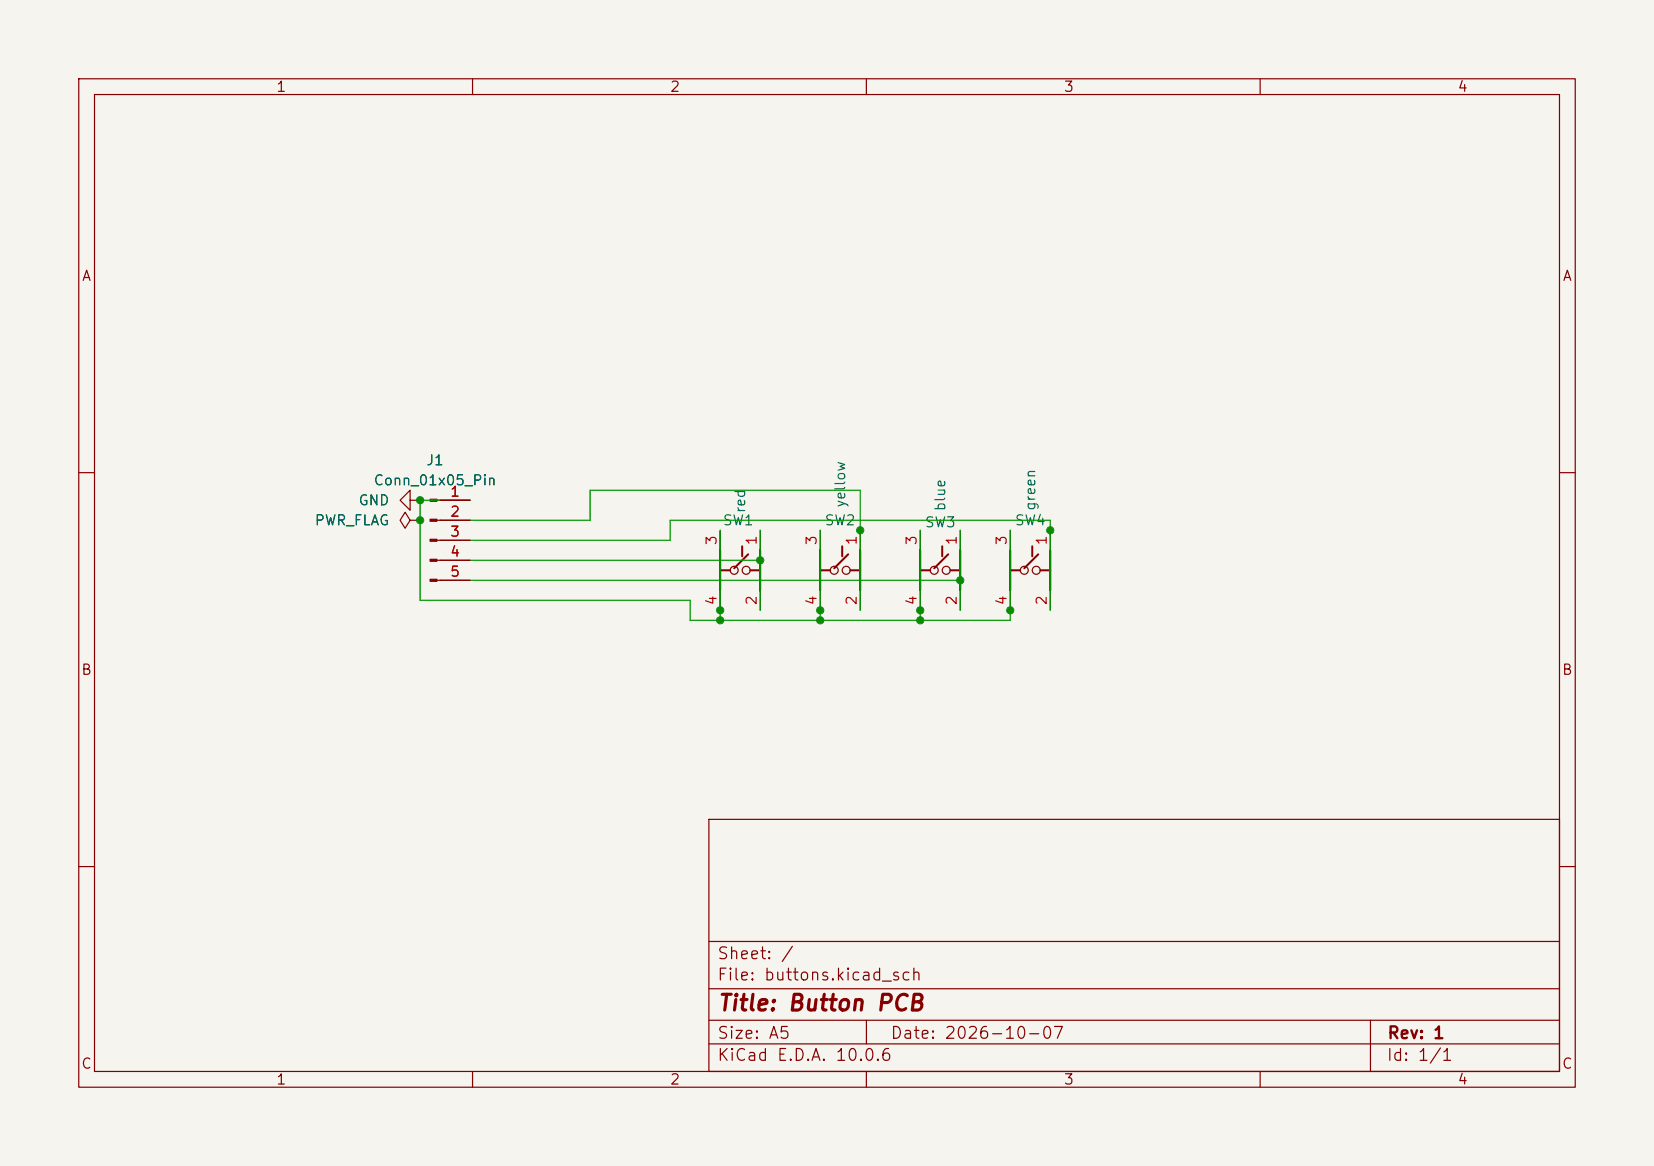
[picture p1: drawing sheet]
<svg xmlns="http://www.w3.org/2000/svg" width="210mm" height="148mm" viewBox="0 0 210 148" stroke-linecap="round" stroke-linejoin="round" font-family="sans-serif">
<path d="M0 0h210v148h-210z" fill="#f5f4ef" stroke="#f5f4ef" stroke-width=".13"/>
<g fill="none" stroke="#840000" stroke-width=".15">
<path d="M10 10h190v128h-190zM12 12h186v124h-186zM60 10v2M110 10v2M160 10v2M10 60h2M52.1 66l-.7-1-.6 1 .6 1.1 .7-1.1h1.2M52.1 63.5v-1.3l-1.3 1.3 1.3 1.3v-1.3h1.2M53.3 66h.1M53.3 63.5h.1M55.5 63.5h4.2M55.5 66h4.2"/>
<path d="M55.5 68.6h4.2M55.5 71.1h4.2M55.5 73.7h4.2M91.4 67.3v2.6M91.4 74.9v2.6M96.5 67.3v2.6M96.5 74.9v2.6M104.1 67.3v2.6M104.1 74.9v2.6M109.2 67.3v2.6M109.2 74.9v2.6M116.8 67.3v2.6"/>
<path d="M116.8 74.9v2.6M121.9 67.3v2.6M121.9 74.9v2.6M128.3 67.3v2.6M128.3 74.9v2.6M133.3 67.3v2.6M133.3 74.9v2.6M198 60h2M10 110h2M90 104h108v32h-108zM90 119.5h108M198 110h2"/>
<path d="M60 136v2M90 132.5h108M90 129.5h108M90 125.5h108M110 136v2M110 129.5v3M160 136v2M174 129.5v6.5"/>
<circle cx="93.2" cy="72.4" r=".51"/>
<circle cx="94.7" cy="72.4" r=".51"/>
<circle cx="105.9" cy="72.4" r=".51"/>
<circle cx="107.4" cy="72.4" r=".51"/>
<circle cx="118.6" cy="72.4" r=".51"/>
<circle cx="120.1" cy="72.4" r=".51"/>
<circle cx="130" cy="72.4" r=".51"/>
<circle cx="131.6" cy="72.4" r=".51"/>
</g>
<g fill="#840000" stroke="#840000" stroke-width=".15">
<path d="M54.6 63.4h.9v.2h-.9z"/>
<path d="M54.6 65.9h.9v.3h-.9z"/>
<path d="M54.6 68.5h.9v.2h-.9z"/>
<path d="M54.6 71h.9v.2h-.9z"/>
<path d="M54.6 73.5h.9v.3h-.9z"/>
</g>
<g fill="none" stroke="#840000" stroke-width=".25">
<path d="M91.4 72.4h1.3M91.4 69.9v5M94.2 69.3v1.3M95 70.4l-1.8 1.7M95.2 72.4h1.3M96.5 69.9v5M104.1 72.4h1.3M104.1 69.9v5M106.9 69.3v1.3M107.7 70.4l-1.8 1.7M107.9 72.4h1.3M109.2 69.9v5"/>
<path d="M116.8 72.4h1.3M116.8 69.9v5M119.6 69.3v1.3M120.4 70.4l-1.8 1.7M120.6 72.4h1.3M121.9 69.9v5M128.3 69.9v5M128.3 72.4h1.2M131.1 69.3v1.3M131.8 70.4l-1.8 1.7M132.1 72.4h1.2M133.3 69.9v5"/>
</g>
<path d="M59.7 66h15.2v-3.8h34.3v15.3M59.7 63.5h-6.4v12.7h34.3v2.5h40.7v-11.4M59.7 71.1h36.8M59.7 73.7h62.2M59.7 68.6h25.4v-2.6h48.2v11.5M91.4 67.3v11.4M96.5 67.3v10.2M104.1 67.3v11.4M116.8 67.3v11.4M121.9 67.3v10.2" fill="none" stroke="#009600" stroke-width=".15"/>
<g fill="#009600" stroke="#009600" stroke-width=".13">
<circle cx="133.3" cy="67.3" r=".46"/>
<circle cx="128.3" cy="77.5" r=".46"/>
<circle cx="116.8" cy="78.7" r=".46"/>
<circle cx="109.2" cy="67.3" r=".46"/>
<circle cx="104.1" cy="78.7" r=".46"/>
<circle cx="116.8" cy="77.5" r=".46"/>
<circle cx="121.9" cy="73.7" r=".46"/>
<circle cx="104.1" cy="77.5" r=".46"/>
<circle cx="53.3" cy="66" r=".46"/>
<circle cx="53.3" cy="63.5" r=".46"/>
<circle cx="91.4" cy="77.5" r=".46"/>
<circle cx="96.5" cy="71.1" r=".46"/>
<circle cx="91.4" cy="78.7" r=".46"/>
</g>
<text font-size="2" fill="#840000" x="91" y="128.8">Title: Button PCB</text>
<g font-size="1.5" fill="#840000">
<text x="91" y="124.8">File: buttons.kicad_sch</text>
<text x="91" y="122.1">Sheet: /</text>
<text x="91" y="135">KiCad E.D.A. 10.0.6</text>
<text x="91" y="132.2">Size: A5</text>
<text x="113" y="132.2">Date: 2026-10-07</text>
<text x="176" y="135">Id: 1/1</text>
<text x="176.1" y="132.2">Rev: 1</text>
</g>
<g font-size="1.3" fill="#840000">
<text x="35" y="12">1</text>
<text x="85" y="12">2</text>
<text x="135" y="12">3</text>
<text x="185" y="12">4</text>
<text x="10.3" y="36">A</text>
<text x="198.3" y="36">A</text>
<text x="10.2" y="86">B</text>
<text x="198.2" y="86">B</text>
<text x="10.2" y="136">C</text>
<text x="35" y="138">1</text>
<text x="85" y="138">2</text>
<text x="135" y="138">3</text>
<text x="185" y="138">4</text>
<text x="198.2" y="136">C</text>
</g>
<g font-size="1.3" fill="#006464">
<text x="54" y="59.4">J1</text>
<text x="45.4" y="64.5">GND</text>
<text x="47.3" y="61.9">Conn_01x05_Pin</text>
<text x="94.9" y="65.2" transform="rotate(-90 94.9 65.2)">red</text>
<text x="107.6" y="64.5" transform="rotate(-90 107.6 64.5)">yellow</text>
<text x="120.3" y="65" transform="rotate(-90 120.3 65)">blue</text>
<text x="131.8" y="64.9" transform="rotate(-90 131.8 64.9)">green</text>
<text x="39.9" y="67">PWR_FLAG</text>
<text x="91.7" y="67">SW1</text>
<text x="104.6" y="67">SW2</text>
<text x="117.3" y="67.3">SW3</text>
<text x="128.8" y="67">SW4</text>
</g>
<g font-size="1.3" fill="#a90000">
<text x="57.1" y="63.4">1</text>
<text x="57.1" y="65.9">2</text>
<text x="57.1" y="68.4">3</text>
<text x="57.1" y="71">4</text>
<text x="91.3" y="69.3" transform="rotate(-90 91.3 69.3)">3</text>
<text x="96.4" y="69.3" transform="rotate(-90 96.4 69.3)">1</text>
<text x="104" y="69.3" transform="rotate(-90 104 69.3)">3</text>
<text x="109.1" y="69.3" transform="rotate(-90 109.1 69.3)">1</text>
<text x="116.7" y="69.3" transform="rotate(-90 116.7 69.3)">3</text>
<text x="121.8" y="69.3" transform="rotate(-90 121.8 69.3)">1</text>
<text x="128.1" y="69.3" transform="rotate(-90 128.1 69.3)">3</text>
<text x="133.2" y="69.3" transform="rotate(-90 133.2 69.3)">1</text>
<text x="57.1" y="73.5">5</text>
<text x="91.3" y="76.9" transform="rotate(-90 91.3 76.9)">4</text>
<text x="96.4" y="76.9" transform="rotate(-90 96.4 76.9)">2</text>
<text x="104" y="76.9" transform="rotate(-90 104 76.9)">4</text>
<text x="109.1" y="76.9" transform="rotate(-90 109.1 76.9)">2</text>
<text x="116.7" y="76.9" transform="rotate(-90 116.7 76.9)">4</text>
<text x="121.8" y="76.9" transform="rotate(-90 121.8 76.9)">2</text>
<text x="128.1" y="76.9" transform="rotate(-90 128.1 76.9)">4</text>
<text x="133.2" y="76.9" transform="rotate(-90 133.2 76.9)">2</text>
</g>
</svg>
